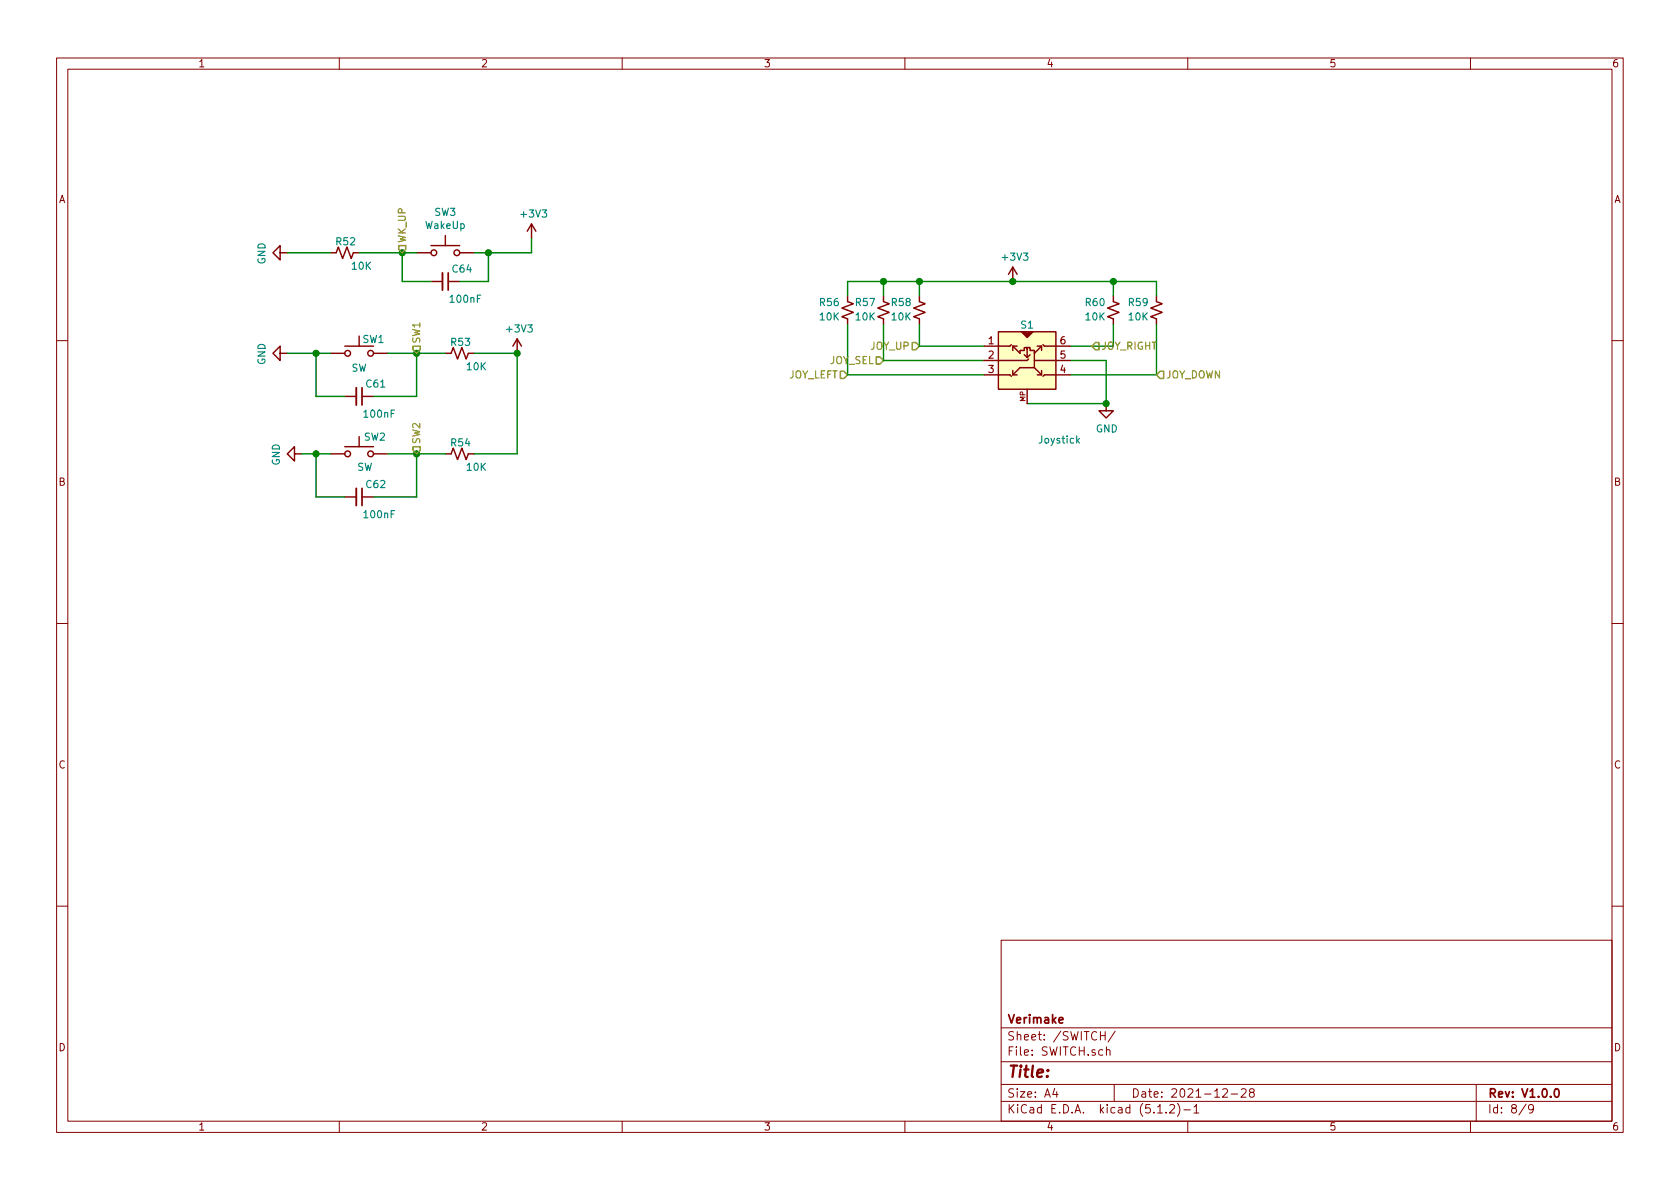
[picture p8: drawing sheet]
<svg xmlns="http://www.w3.org/2000/svg" width="297mm" height="210mm" viewBox="0 0 297 210" stroke-linecap="round" stroke-linejoin="round" font-family="sans-serif">
<g fill="none" stroke="#840000" stroke-width=".18">
<path d="M10 10.3h277v189.9h-277zM12 12.2h273v186.1h-273zM60 10.3v1.9M110 10.3v1.9M160 10.3v1.9M210 10.3v1.9M260 10.3v1.9M10 60.2h2M285 60.2h2M10 110.3h2M285 110.3h2M10 160.2h2"/>
<path d="M177 166.3h108v32h-108zM285 160.2h2M60 198.3v1.9M110 198.3v1.9M160 198.3v1.9M177 194.8h108M177 191.8h108M177 187.8h108M177 181.8h108M186.5 192.5l-.4 1h1M186.8 193v1M194.6 183.1h.8"/>
<path d="M195.4 182.4v1.5M195.6 185.7l.2-.1 .4 .1 .1 .9M195.6 185.1v1.5M197 191.8v3M197.2 182.3l-1.3 2M204.7 196.8h.8M206.2 196.7v.1M206.8 195.5l.2-.2h.4l.2 .2 .1 .3-.1 .2-.8 .8h.9M208.2 195.1a1.71 1.71 0 0 1 0 2.3M209.3 196.3h1.2M210 198.3v1.9M211.1 195.8l.4-.5v1.5"/>
<path d="M211.1 196.8h.9M216.2 192.7l.2-.2h.4l.2 .5-.9 1h.9M217.7 193.5h1.1M219.5 192.7l.2-.2h.3l.3 .2v.3v.2l-.9 .8h.9M221.2 193.2l-.3-.3 .1-.2 .2-.2 .4 .1 .2 .2-.1 .2-.6 .2a.48 .48 0 0 0-.1 .7l.2 .1 .5-.1a.48 .48 0 0 0-.1-.7h-.1M260 198.3v1.9M261 191.8v6.5M269.8 195.2l-1.2 2M271.1 196l-.3 .3-.4-.1-.1-.2v-.4l.1-.2 .4-.1 .2 .2a1.19 1.19 0 0 1-.2 1.2l-.4 .1"/>
</g>
<path d="M79.2 48.3v3M64 68.6v3M64 86.4v3M187.2 180.4l.8-.1-.1-.3-.4-.1-.3 .2 .1 .7h.6M275 192.7l.2-.2a.81 .81 0 0 1 .6 .6 .81 .81 0 0 1-.3 .8l-.2 .1a.79 .79 0 0 1-.3-1.3z" fill="none" stroke="#840000" stroke-width=".3"/>
<g fill="none" stroke="#840000" stroke-width=".25">
<path d="M94 39.6l-.8 1.3M94 39.6v2.6M94 39.6l.7 1.3M49.5 44.7v-1.3l-1.2 1.3 1.2 1.3v-1.3h1.3M58.4 44.7h1l.4-1 .8 2 .7-2 .8 2 .4-1h1M63.5 59.4v1.8M73.7 44.7h2.5M76.2 43.4h5.1M76.2 49.8h2M78.7 41.7v1.7M79.2 49.8h2.1M81.3 44.7h2.5"/>
<path d="M91.4 59.9l-.7 1.3M91.4 59.9v2.6M91.4 59.9l.8 1.3M149.9 52.3v1l1 .4-2.1 .8 2.1 .7-2.1 .8 1.1 .4v1M156.2 52.3v1l1 .4-2 .8 2 .7-2 .8 1 .4v1M162.6 52.3v1l1 .4-2.1 .8 2.1 .7-2.1 .8 1.1 .4v1M176.5 58.7h10.2v10.1h-10.2zM179.1 47.2l-.8 1.3M179.1 47.2v2.6M179.1 47.2l.7 1.3M180.6 58.7l1 1 1-1-1 .7-.8-.7 .8 .5 .8-.5-.8 .2-.5-.2M196.8 52.3v1l1.1 .4-2.1 .8 2.1 .7-2.1 .8 1 .4v1"/>
<path d="M204.5 52.3v1l1 .4-2 .8 2 .7-2 .8 1 .4v1M49.5 62.5v-1.3l-1.2 1.3 1.2 1.2v-1.2h1.3M58.4 62.5h2.6M61 79h5M61 61.2h5M61 70.1h2M63.5 77.2v1.8M64 70.1h2M66 62.5h2.6M78.7 62.5h1.1l.3-1 .8 2 .8-2 .7 2 .4-1h1M174 66.3h4.6l.2 .2M178.8 61l-.2 .2h-4.6"/>
<path d="M179.1 61.2l1.2 1.3v-.5h.8v-.5h.5v.2v-.2h.5v.5h.8v1.7h6.3M179.1 61.2h.7M179.1 61.2v.8M179.1 65.5v.8M179.1 66.3h.7M181.1 62.7l.5 .5 .5-.5M181.6 61.5v1.7M181.6 68.8v2.6M181.9 63.5l-.3 .2h-7.6M182.9 63.7v1.3h-2.6l-1.2 1.3M182.9 65l1.2 1.3M183.4 61.2h.7"/>
<path d="M183.4 66.3h.7M184.1 61.2l-1.2 1.3M184.1 61.2v.8M184.1 65.5v.8M184.4 61l.3 .2h4.5M189.2 66.3h-4.5l-.3 .2M195.6 71.4v1.2h1.2l-1.2 1.3-1.3-1.3h1.3M52.1 80.3v-1.3l-1.3 1.3 1.3 1.2v-1.2h1.2M58.4 80.3h2.6M61 87.9h2M64 87.9h2M66 80.3h2.6"/>
<path d="M78.7 80.3h1.1l.3-1.1 .8 2.1 .8-2.1 .7 2.1 .4-1h1"/>
<circle cx="76.7" cy="44.7" r=".51"/>
<circle cx="80.8" cy="44.7" r=".51"/>
<circle cx="61.5" cy="62.5" r=".51"/>
<circle cx="65.5" cy="62.5" r=".51"/>
<circle cx="61.5" cy="80.3" r=".51"/>
<circle cx="65.5" cy="80.3" r=".51"/>
</g>
<path d="M78.2 48.3v3M63 68.6v3M63 86.4v3" fill="none" stroke="#840000" stroke-width=".33"/>
<g fill="none" stroke="#008400" stroke-width=".25">
<path d="M50.8 44.7h7.6M63.5 44.7h10.2M71.1 44.7v5.1h5.1M86.4 44.7v5.1h-5.1M94 42.2v2.5h-10.2M149.9 52.3v-2.5h54.6v2.5M149.9 57.4v8.9h24.1M156.2 57.4v6.3h17.8M156.2 49.8v2.5M162.6 57.4v3.8h11.4M162.6 49.8v2.5M196.8 57.4v3.8h-7.6"/>
<path d="M196.8 49.8v2.5M204.5 57.4v8.9h-15.3M50.8 62.5h7.6M55.9 62.5v7.6h5.1M68.6 62.5h10.1M73.7 62.5v7.6h-7.7M83.8 62.5h7.6v17.8h-7.6M189.2 63.7h6.4v7.7h-14M53.3 80.3h5.1M55.9 80.3v7.6h5.1M68.6 80.3h10.1M73.7 80.3v7.6h-7.7"/>
</g>
<g fill="#008400" stroke="#008400" stroke-width=".25">
<circle cx="71.1" cy="44.7" r=".51"/>
<circle cx="86.4" cy="44.7" r=".51"/>
<circle cx="55.9" cy="62.5" r=".51"/>
<circle cx="73.7" cy="62.5" r=".51"/>
<circle cx="55.9" cy="80.3" r=".51"/>
<circle cx="73.7" cy="80.3" r=".51"/>
<circle cx="91.4" cy="62.5" r=".51"/>
<circle cx="162.6" cy="49.8" r=".51"/>
<circle cx="156.2" cy="49.8" r=".51"/>
<circle cx="179.1" cy="49.8" r=".51"/>
<circle cx="195.6" cy="71.4" r=".51"/>
<circle cx="196.9" cy="49.8" r=".51"/>
</g>
<path d="M70.5 43.4h1.3v.7l-.7 .6-.6-.6zM73 61.2h1.3v.6l-.6 .7-.7-.7zM73 79h1.3v.6l-.6 .7-.7-.7zM148.6 65.7h.6l.7 .6-.7 .6h-.6zM154.9 63.1h.7l.6 .6-.6 .7h-.7zM161.3 60.6h.6l.7 .6-.7 .6h-.6zM193.7 60.6h.6v1.2h-.6l-.7-.6zM205.1 65.7h.6v1.2h-.6l-.6-.6z" fill="none" stroke="#848400" stroke-width=".25"/>
<path d="M176.5 58.7h10.2v10.1h-10.2z" fill="#ffffc2" stroke="#ffffc2" stroke-width=".18"/>
<path d="M190.5 77.9l.4 .5M190.9 77.5l-.5 .5" fill="none" stroke="#008484" stroke-width=".2"/>
<text font-size="2.8" fill="#840000" x="178" y="190.5">Title:</text>
<g font-size="2.1" fill="#840000">
<text x="178" y="184">Sheet: /SWITCH/</text>
<text x="178" y="181">Verimake</text>
<text x="178" y="186.7">File: SWITCH.sch</text>
<text x="178" y="196.9">KiCad E.D.A. kicad (5.1.2)-1</text>
<text x="178" y="194.1">Size: A4</text>
<text x="200" y="194.1">Date: 2021-12-28</text>
<text x="263" y="194.1">Rev: V1.0.0</text>
<text x="263" y="196.9">Id: 8/9</text>
</g>
<g font-size="1.8" fill="#840000">
<text x="35" y="11.9">1</text>
<text x="85" y="11.9">2</text>
<text x="135" y="11.9">3</text>
<text x="185" y="11.9">4</text>
<text x="235" y="11.9">5</text>
<text x="285" y="11.9">6</text>
<text x="10.4" y="35.9">A</text>
<text x="285.4" y="35.9">A</text>
<text x="174.8" y="60.9">1</text>
<text x="174.8" y="63.4">2</text>
<text x="174.8" y="66">3</text>
<text x="187.5" y="66">4</text>
<text x="187.5" y="63.4">5</text>
<text x="187.5" y="60.9">6</text>
<text x="10.4" y="85.9">B</text>
<text x="285.4" y="85.9">B</text>
<text x="10.4" y="135.9">C</text>
<text x="285.4" y="135.9">C</text>
<text x="10.4" y="185.9">D</text>
<text x="285.4" y="185.9">D</text>
<text x="35" y="199.9">1</text>
<text x="85" y="199.9">2</text>
<text x="135" y="199.9">3</text>
<text x="185" y="199.9">4</text>
<text x="235" y="199.9">5</text>
<text x="285" y="199.9">6</text>
</g>
<g font-size="1.8" fill="#008484">
<text x="75.3" y="40.5">WakeUp</text>
<text x="76.8" y="38.2">SW3</text>
<text x="92.3" y="38.5">+3V3</text>
<text x="46.9" y="46.8" transform="rotate(-90 46.9 46.8)">GND</text>
<text x="59.5" y="43.4">R52</text>
<text x="62.3" y="47.7">10K</text>
<text x="177.4" y="46.1">+3V3</text>
<text x="79.7" y="53.5">100nF</text>
<text x="80.1" y="48.2">C64</text>
<text x="89.7" y="58.8">+3V3</text>
<text x="145" y="54.1">R56</text>
<text x="145" y="56.7">10K</text>
<text x="151.4" y="54.1">R57</text>
<text x="151.4" y="56.7">10K</text>
<text x="157.7" y="54.1">R58</text>
<text x="157.7" y="56.7">10K</text>
<text x="180.5" y="58.1">S1</text>
<text x="192" y="54.1">R60</text>
<text x="192" y="56.7">10K</text>
<text x="199.6" y="54.1">R59</text>
<text x="199.6" y="56.7">10K</text>
<text x="46.9" y="64.6" transform="rotate(-90 46.9 64.6)">GND</text>
<text x="62.1" y="65.7">SW</text>
<text x="64.1" y="60.6">SW1</text>
<text x="79.8" y="61.2">R53</text>
<text x="82.6" y="65.5">10K</text>
<text x="64.8" y="68.5">C61</text>
<text x="64.4" y="77.9">SW2</text>
<text x="64.5" y="73.9">100nF</text>
<text x="193.8" y="76.5">GND</text>
<text x="49.5" y="82.3" transform="rotate(-90 49.5 82.3)">GND</text>
<text x="63.1" y="83.3">SW</text>
<text x="79.8" y="78.9">R54</text>
<text x="82.6" y="83.3">10K</text>
<text x="183.8" y="78.4">Joystick</text>
<text x="64.8" y="86.3">C62</text>
<text x="64.5" y="91.6">100nF</text>
</g>
<g font-size="1.8" fill="#848400">
<text x="71.8" y="43.1" transform="rotate(-90 71.8 43.1)">WK_UP</text>
<text x="74.3" y="60.9" transform="rotate(-90 74.3 60.9)">SW1</text>
<text x="146.6" y="64.4">JOY_SEL</text>
<text x="153.9" y="61.8">JOY_UP</text>
<text x="194.7" y="61.8">JOY_RIGHT</text>
<text x="139.3" y="66.9">JOY_LEFT</text>
<text x="206.1" y="66.9">JOY_DOWN</text>
<text x="74.3" y="78.6" transform="rotate(-90 74.3 78.6)">SW2</text>
</g>
<text font-size="1.2" fill="#840000" x="181.3" y="71" transform="rotate(-90 181.3 71)">MP</text>
</svg>
